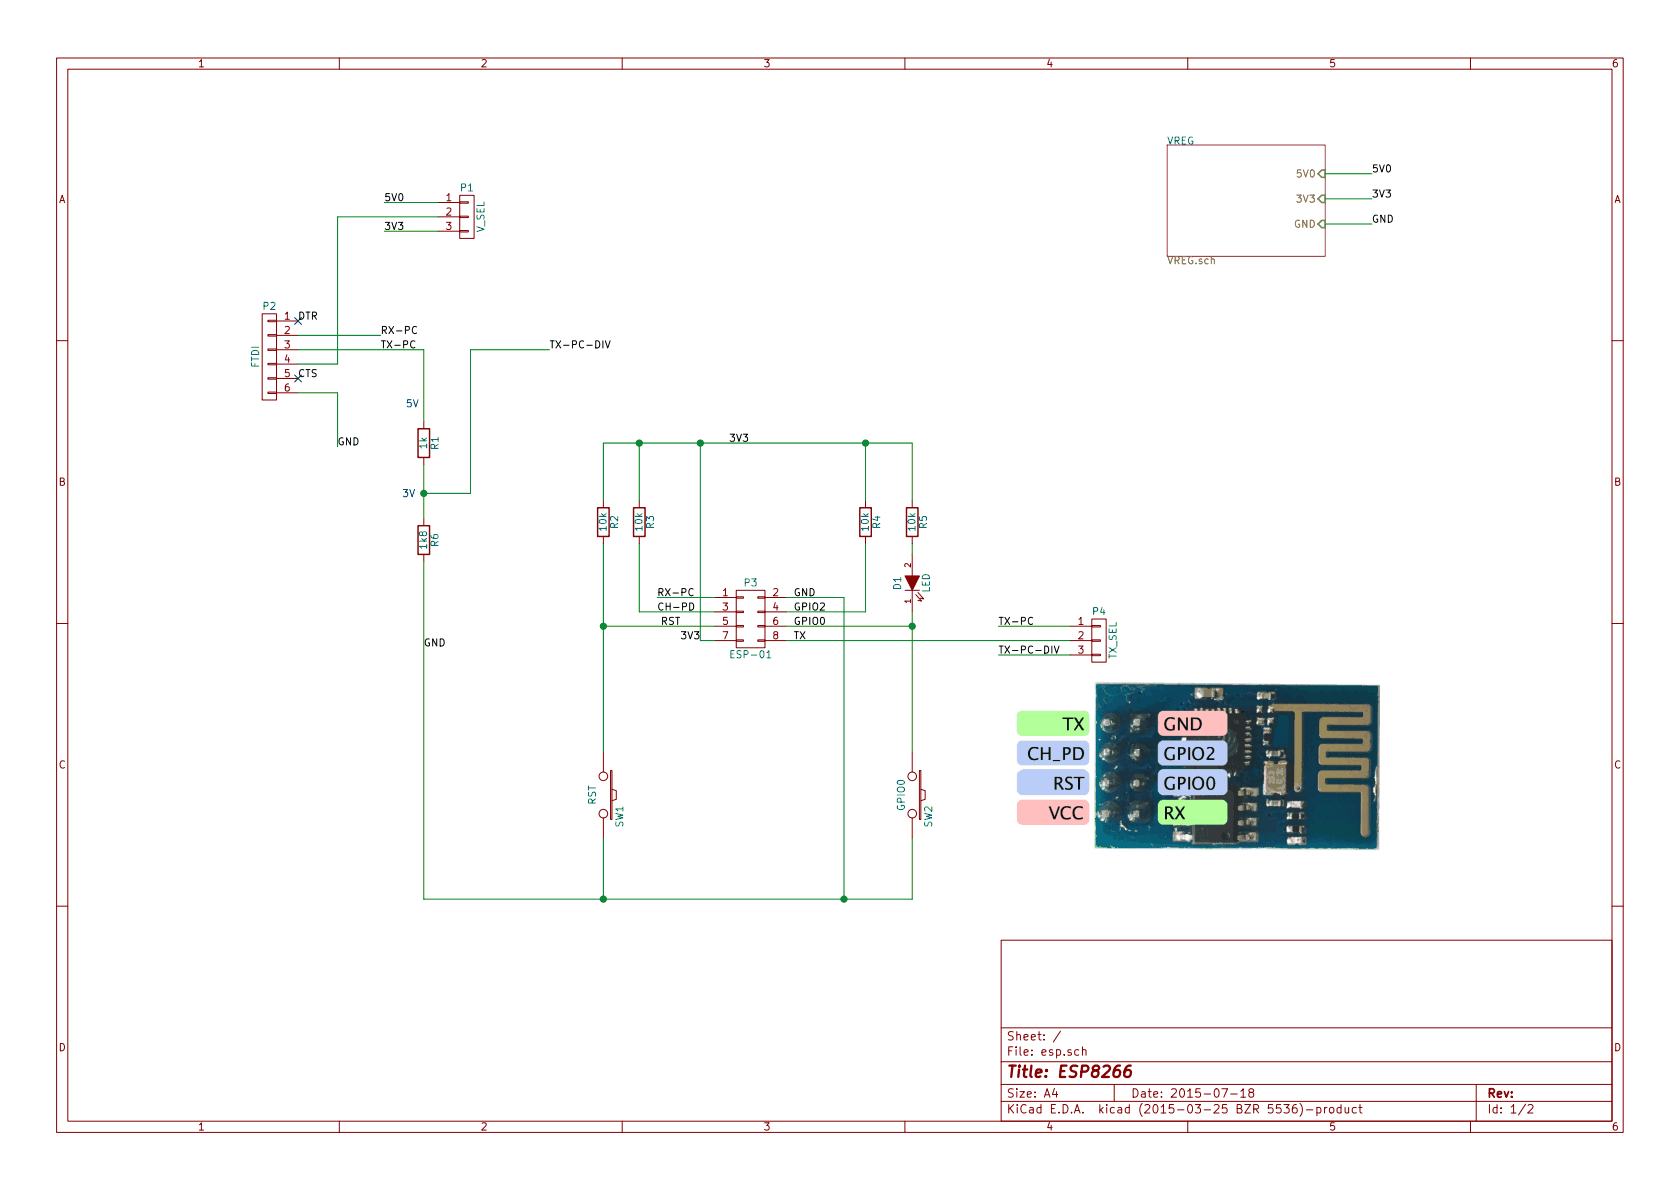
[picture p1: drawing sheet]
EESchema Schematic File Version 2
LIBS:esp
LIBS:power
LIBS:esp-cache
EELAYER 25 0
EELAYER END
$Descr A4 11693 8268
encoding utf-8
Sheet 1 2
Title "ESP8266"
Date "2015-07-18"
Rev ""
Comp ""
Comment1 ""
Comment2 ""
Comment3 ""
Comment4 ""
$EndDescr
$Comp
L CONN_01X06 P2
U 1 1
P 1875 2475
F 0 "P2" H 1875 2825 50  0000 C CNN
F 1 "FTDI" V 1975 2475 50  0000 C CNN
F 2 "esp:Pin_Header_Straight_1x06" H 1875 2475 60  0001 C CNN
F 3 "" H 1875 2475 60  0000 C CNN
	1    1875 2475
	-1   0    0    -1  
$EndComp
$Comp
L CONN_01X03 P1
U 1 1
P 3250 1500
F 0 "P1" H 3250 1700 50  0000 C CNN
F 1 "V_SEL" V 3350 1500 50  0000 C CNN
F 2 "esp:Pin_Header_Straight_1x03" H 3250 1500 60  0001 C CNN
F 3 "" H 3250 1500 60  0000 C CNN
	1    3250 1500
	1    0    0    -1  
$EndComp
$Comp
L CONN_01X03 P4
U 1 1
P 7650 4450
F 0 "P4" H 7650 4650 50  0000 C CNN
F 1 "TX_SEL" V 7750 4450 50  0000 C CNN
F 2 "esp:Pin_Header_Straight_1x03" H 7650 4450 60  0001 C CNN
F 3 "" H 7650 4450 60  0000 C CNN
	1    7650 4450
	1    0    0    -1  
$EndComp
$Comp
L CONN_02X04 P3
U 1 1
P 5225 4300
F 0 "P3" H 5225 4550 50  0000 C CNN
F 1 "ESP-01" H 5225 4050 50  0000 C CNN
F 2 "esp:Pin_Header_Straight_2x04" H 5225 3100 60  0001 C CNN
F 3 "" H 5225 3100 60  0000 C CNN
	1    5225 4300
	1    0    0    -1  
$EndComp
$Comp
L R R1
U 1 1
P 2950 3075
F 0 "R1" V 3030 3075 50  0000 C CNN
F 1 "1k" V 2950 3075 50  0000 C CNN
F 2 "esp:Resistor_Horizontal_RM10mm" V 2880 3075 30  0001 C CNN
F 3 "" H 2950 3075 30  0000 C CNN
	1    2950 3075
	1    0    0    -1  
$EndComp
$Comp
L R R6
U 1 1
P 2950 3750
F 0 "R6" V 3030 3750 50  0000 C CNN
F 1 "1k8" V 2950 3750 50  0000 C CNN
F 2 "esp:Resistor_Horizontal_RM10mm" V 2880 3750 30  0001 C CNN
F 3 "" H 2950 3750 30  0000 C CNN
	1    2950 3750
	1    0    0    -1  
$EndComp
$Comp
L R R2
U 1 1
P 4200 3625
F 0 "R2" V 4280 3625 50  0000 C CNN
F 1 "10k" V 4200 3625 50  0000 C CNN
F 2 "esp:Resistor_Horizontal_RM10mm" V 4130 3625 30  0001 C CNN
F 3 "" H 4200 3625 30  0000 C CNN
	1    4200 3625
	1    0    0    -1  
$EndComp
$Comp
L R R3
U 1 1
P 4450 3625
F 0 "R3" V 4530 3625 50  0000 C CNN
F 1 "10k" V 4450 3625 50  0000 C CNN
F 2 "esp:Resistor_Horizontal_RM10mm" V 4380 3625 30  0001 C CNN
F 3 "" H 4450 3625 30  0000 C CNN
	1    4450 3625
	1    0    0    -1  
$EndComp
$Comp
L R R4
U 1 1
P 6025 3625
F 0 "R4" V 6105 3625 50  0000 C CNN
F 1 "10k" V 6025 3625 50  0000 C CNN
F 2 "esp:Resistor_Horizontal_RM10mm" V 5955 3625 30  0001 C CNN
F 3 "" H 6025 3625 30  0000 C CNN
	1    6025 3625
	1    0    0    -1  
$EndComp
$Comp
L R R5
U 1 1
P 6350 3625
F 0 "R5" V 6430 3625 50  0000 C CNN
F 1 "10k" V 6350 3625 50  0000 C CNN
F 2 "esp:Resistor_Horizontal_RM10mm" V 6280 3625 30  0001 C CNN
F 3 "" H 6350 3625 30  0000 C CNN
	1    6350 3625
	1    0    0    -1  
$EndComp
$Comp
L SW_PUSH SW1
U 1 1
P 4200 5525
F 0 "SW1" H 4350 5635 50  0000 C CNN
F 1 "RST" H 4200 5445 50  0000 C CNN
F 2 "esp:SW_PUSH_SMALL" H 4200 5525 60  0001 C CNN
F 3 "" H 4200 5525 60  0000 C CNN
	1    4200 5525
	0    1    1    0   
$EndComp
$Comp
L SW_PUSH SW2
U 1 1
P 6350 5525
F 0 "SW2" H 6500 5635 50  0000 C CNN
F 1 "GPIO0" H 6350 5445 50  0000 C CNN
F 2 "esp:SW_PUSH_SMALL" H 6350 5525 60  0001 C CNN
F 3 "" H 6350 5525 60  0000 C CNN
	1    6350 5525
	0    1    1    0   
$EndComp
Text Label 2650 2325 0    50   ~ 0
RX-PC
Text Label 2650 2425 0    50   ~ 0
TX-PC
NoConn ~ 2075 2225
NoConn ~ 2075 2625
Text Label 2675 1400 0    50   ~ 0
5V0
Text Label 2675 1600 0    50   ~ 0
3V3
Text Label 2950 4500 0    50   ~ 0
GND
Text Label 2350 3100 0    50   ~ 0
GND
Wire Wire Line
	2075 2525 2350 2525
Wire Wire Line
	2350 2525 2350 1500
Wire Wire Line
	2350 1500 3050 1500
Wire Wire Line
	2075 2325 2650 2325
Wire Wire Line
	2075 2425 2950 2425
Wire Wire Line
	2075 2725 2350 2725
Wire Wire Line
	2350 2725 2350 3100
Wire Wire Line
	3050 1400 2675 1400
Wire Wire Line
	3050 1600 2675 1600
Wire Wire Line
	2950 2425 2950 2925
Wire Wire Line
	2950 3225 2950 3600
Wire Wire Line
	2950 3900 2950 6250
Wire Wire Line
	3275 2425 3825 2425
Wire Wire Line
	3275 2425 3275 3425
Wire Wire Line
	3275 3425 2950 3425
Connection ~ 2950 3425
Text Label 3825 2425 0    50   ~ 0
TX-PC-DIV
Text Label 4575 4150 0    50   ~ 0
RX-PC
Wire Wire Line
	4575 4150 4975 4150
Wire Wire Line
	4450 3775 4450 4250
Wire Wire Line
	4450 4250 4975 4250
Wire Wire Line
	4200 3775 4200 5225
Wire Wire Line
	4200 4350 4975 4350
Connection ~ 4200 4350
Wire Wire Line
	4975 4450 4875 4450
Wire Wire Line
	4875 4450 4875 3075
Wire Wire Line
	4200 3075 6350 3075
Wire Wire Line
	4200 3075 4200 3475
Wire Wire Line
	4450 3475 4450 3075
Connection ~ 4450 3075
Wire Wire Line
	6350 3075 6350 3475
Connection ~ 4875 3075
Wire Wire Line
	6025 3475 6025 3075
Connection ~ 6025 3075
Wire Wire Line
	4200 5825 4200 6250
Wire Wire Line
	2950 6250 6350 6250
Wire Wire Line
	6350 6250 6350 5825
Wire Wire Line
	5475 4150 5875 4150
Wire Wire Line
	5875 4150 5875 6250
Connection ~ 5875 6250
Wire Wire Line
	6025 3775 6025 4250
Wire Wire Line
	6025 4250 5475 4250
Wire Wire Line
	5475 4350 6350 4350
Wire Wire Line
	6350 4250 6350 5225
Wire Wire Line
	5475 4450 7450 4450
Text Label 5525 4450 0    50   ~ 0
TX
Text Label 6950 4350 0    50   ~ 0
TX-PC
Text Label 6950 4550 0    50   ~ 0
TX-PC-DIV
Wire Wire Line
	6950 4350 7450 4350
Wire Wire Line
	6950 4550 7450 4550
$Comp
L LED D1
U 1 1
P 6350 4050
F 0 "D1" H 6350 4150 50  0000 C CNN
F 1 "LED" H 6350 3950 50  0000 C CNN
F 2 "esp:LED-3MM" H 6350 4050 60  0001 C CNN
F 3 "" H 6350 4050 60  0000 C CNN
	1    6350 4050
	0    -1   -1   0   
$EndComp
Connection ~ 6350 4350
Wire Wire Line
	6350 3850 6350 3775
Text Label 4575 4250 0    50   ~ 0
CH-PD
Text Label 4600 4350 0    50   ~ 0
RST
Text Label 5525 4350 0    50   ~ 0
GPIO0
Text Label 5525 4250 0    50   ~ 0
GPIO2
Text Label 5075 3075 0    50   ~ 0
3V3
Connection ~ 4200 6250
Text Notes 2825 2825 0    50   ~ 0
5V
Text Notes 2800 3450 0    50   ~ 0
3V
$Sheet
S 8125 1000 1100 775 
U 55AA3E68
F0 "VREG" 50
F1 "VREG.sch" 50
F2 "5V0" I R 9225 1200 50 
F3 "3V3" I R 9225 1375 50 
F4 "GND" I R 9225 1550 50 
$EndSheet
Wire Wire Line
	9225 1200 9550 1200
Wire Wire Line
	9225 1375 9550 1375
Wire Wire Line
	9225 1550 9550 1550
Text Label 9550 1200 0    50   ~ 0
5V0
Text Label 9550 1375 0    50   ~ 0
3V3
Text Label 9550 1550 0    50   ~ 0
GND
Text Label 2075 2225 0    50   ~ 0
DTR
Text Label 2075 2625 0    50   ~ 0
CTS
Text Label 5525 4150 0    50   ~ 0
GND
Text Label 4875 4450 2    50   ~ 0
3V3
$EndSCHEMATC
